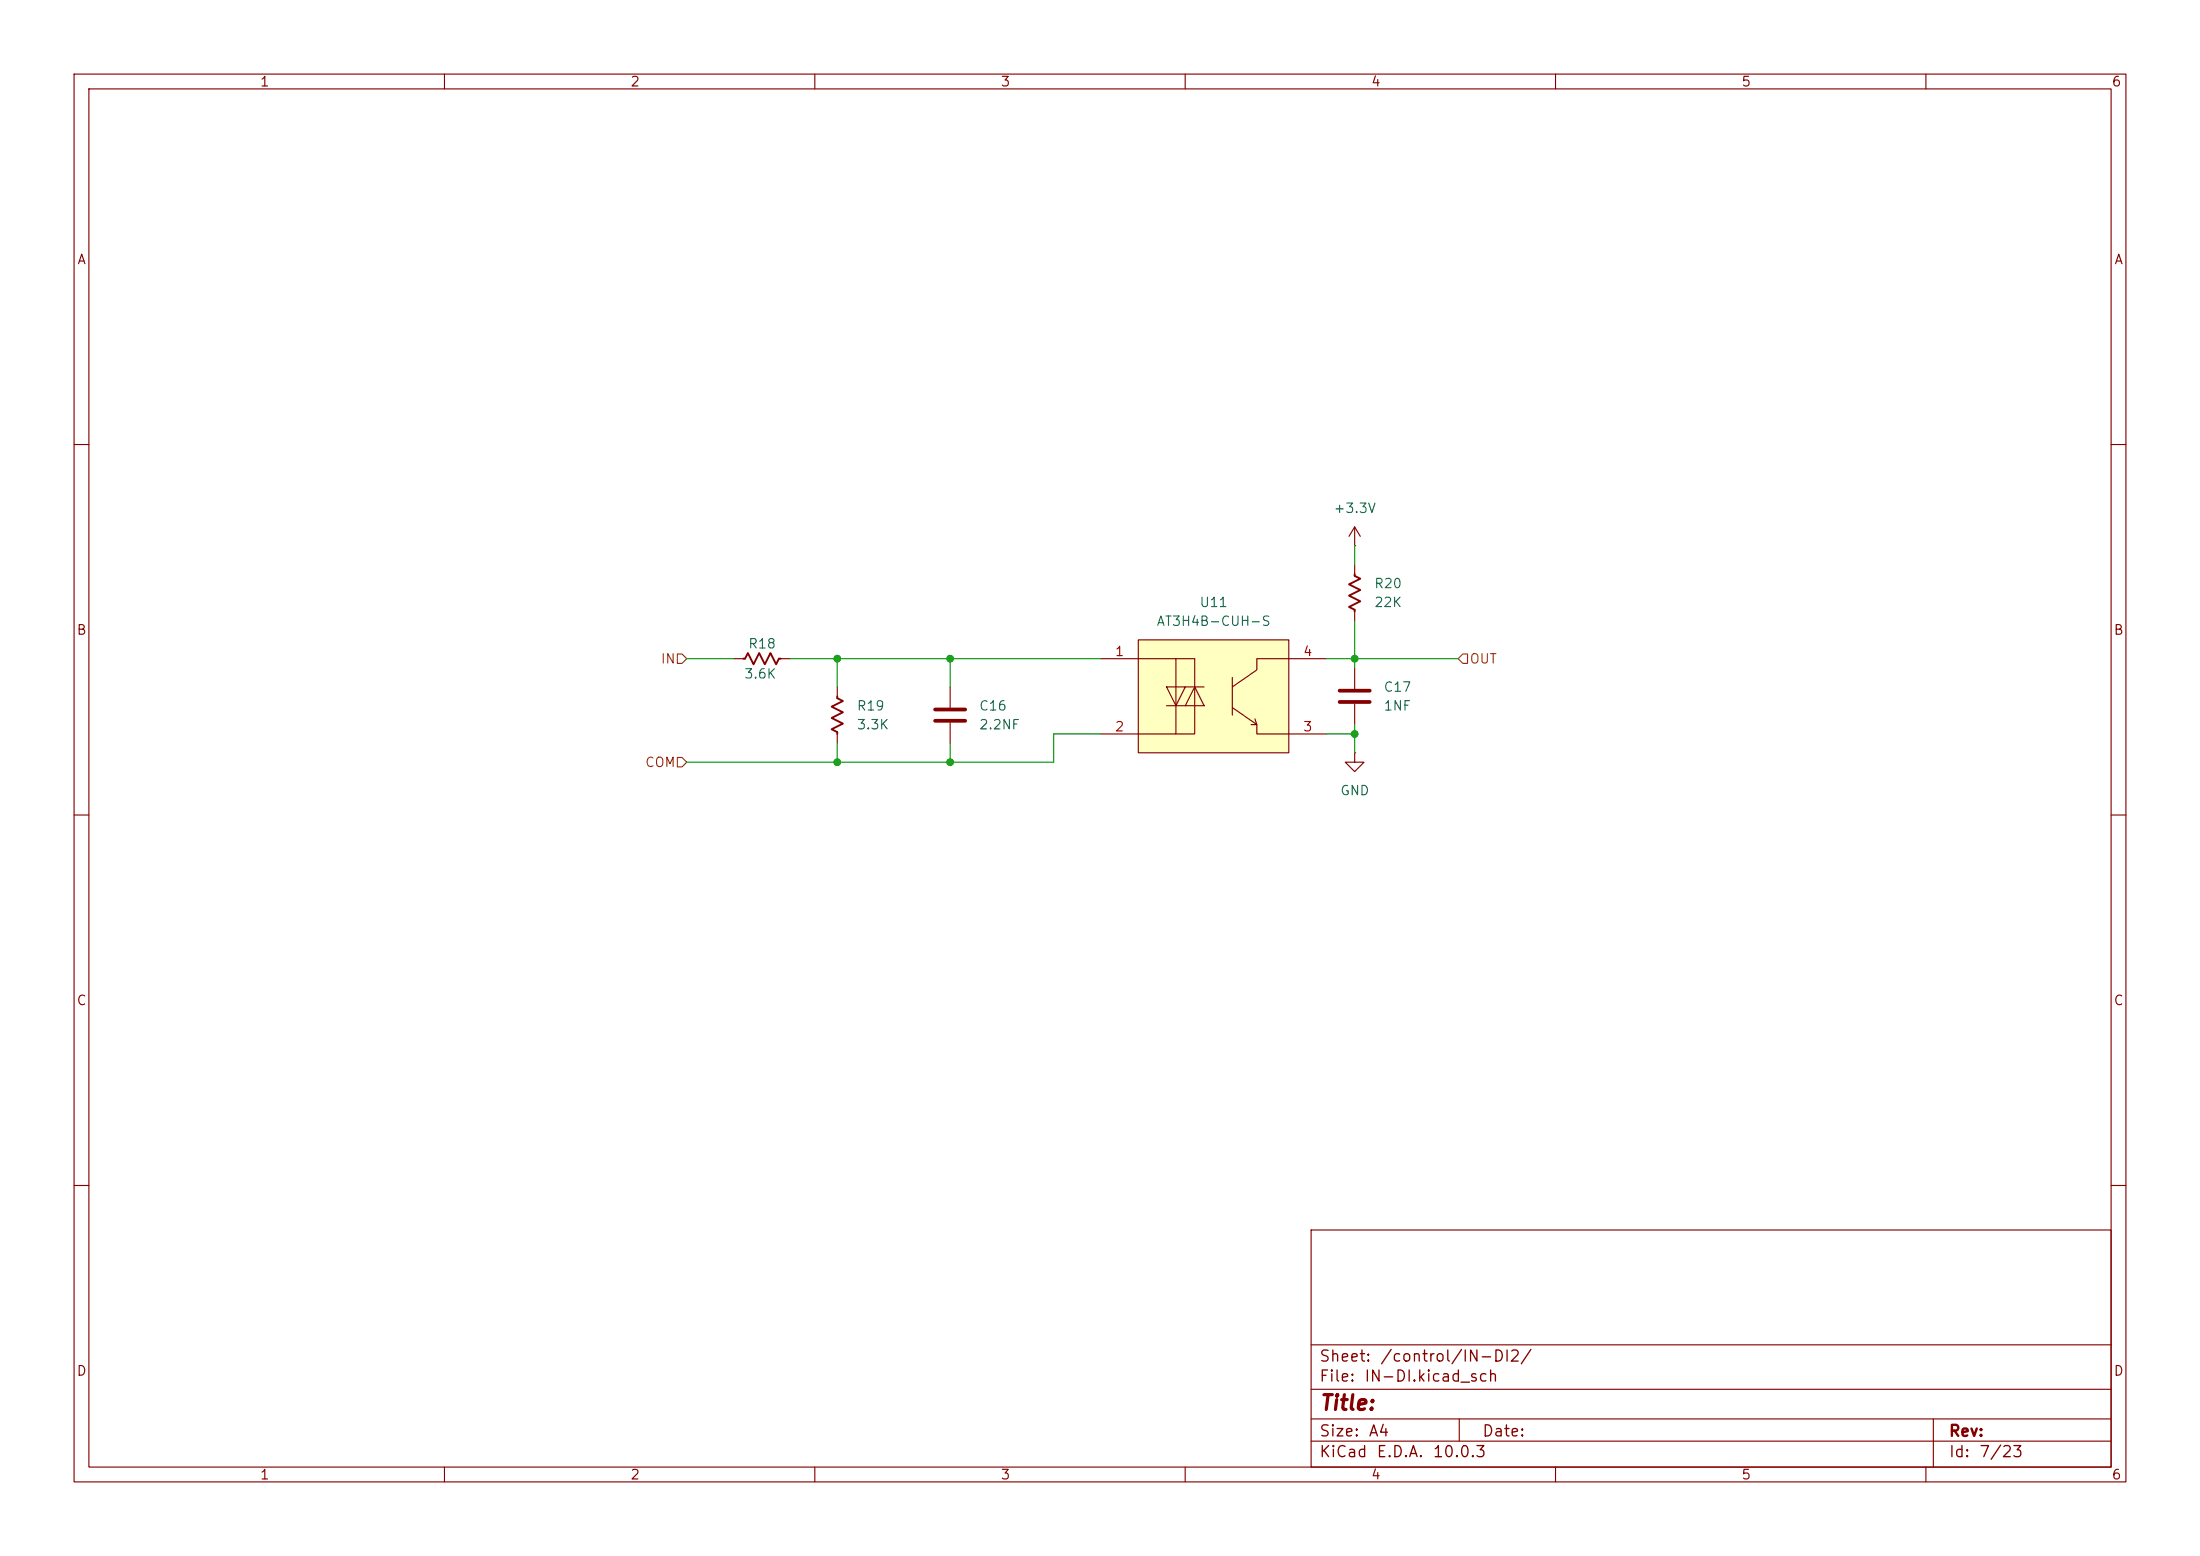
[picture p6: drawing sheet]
<svg xmlns="http://www.w3.org/2000/svg" width="297mm" height="210mm" viewBox="0 0 297 210" stroke-linecap="round" stroke-linejoin="round" font-family="sans-serif">
<g fill="none" stroke="#840000" stroke-width=".15">
<path d="M10 10h277v190h-277zM12 12h273v186h-273zM60 10v2M110 10v2M160 10v2M210 10v2M260 10v2M10 60h2M182.9 73.7h.1M182.9 71.1l-.8 1.3M182.9 71.1l.7 1.3M182.9 71.1v2.6"/>
<path d="M285 60h2M99.1 88.9h1.2M105.4 88.9h1.3M113 92.7v1.3M113 99.1v1.2M128.3 92.7v2.8M128.3 97.5v2.8M182.9 90.2v2.8M182.9 95v2.8M10 110h2M182.9 101.6v1.3h1.2l-1.2 1.2-1.3-1.2h1.3M182.9 101.6h.1"/>
<path d="M285 110h2M10 160h2M177 166h108v32h-108zM285 160h2M60 198v2M110 198v2M160 198v2M177 194.5h108M177 191.5h108M177 187.5h108M177 181.5h108M197 191.5v3"/>
<path d="M210 198v2M260 198v2M261 191.5v6.5"/>
</g>
<path d="M126.2 95.8h4.1M126.2 97.3h4.1M180.8 93.2h4.1M180.8 94.7h4.1" fill="none" stroke="#840000" stroke-width=".51"/>
<path d="M100.3 88.9h.3l.4-.8 .7 1.6 .8-1.6 .8 1.6 .7-1.6 .8 1.6 .4-.8h.2M113 94v.2l.8 .4-1.5 .8 1.5 .7-1.5 .8 1.5 .8-1.5 .7 .7 .4v.3" fill="none" stroke="#840000" stroke-width=".25"/>
<g fill="#ffffc2">
<path d="M153.7 86.4h20.3v15.2h-20.3z"/>
<path d="M157.5 92.7h2.5l-1.3 2.6z"/>
<path d="M161.3 92.7l1.3 2.6h-2.6z"/>
</g>
<g fill="none" stroke="#840000" stroke-width=".15">
<path d="M182.9 76.2v1.3M148.6 88.9h10.1v10.2h-10.1M153.7 86.4h20.3v15.2h-20.3zM157.5 92.7h2.5l-1.3 2.6zM157.5 95.3h2.5M158.7 88.9h2.6v10.2h-2.6M160 92.7h2.6M161.3 92.7l1.3 2.6h-2.6zM166.4 95.5l3.3 2.3-.3-.8M166.4 91.4v5.1M168.9 97.8h.8v1.3h9.4M179.1 88.9h-9.4v1.5l-3.3 2.3"/>
<path d="M182.9 82.6v1.2"/>
</g>
<path d="M182.9 77.5v.2l.7 .4-1.5 .8 1.5 .7-1.5 .8 1.5 .8-1.5 .7 .8 .4v.3" fill="none" stroke="#840000" stroke-width=".25"/>
<path d="M91.4 88.3h.7l.6 .6-.6 .6h-.7zM197.5 88.3h.6v1.2h-.6l-.7-.6zM91.4 102.2h.7l.6 .7-.6 .6h-.7z" fill="none" stroke="#725600" stroke-width=".15"/>
<path d="M182.9 73.7v2.5M92.7 88.9h6.4M106.7 88.9h41.9M113 88.9v3.8M128.3 88.9v3.8M148.6 99.1h-6.4v3.8h-49.5M179.1 88.9h17.7M179.1 99.1h3.8M182.9 83.8v6.4M182.9 97.8v3.8M113 100.3v2.6M128.3 100.3v2.6" fill="none" stroke="#009600" stroke-width=".15"/>
<g fill="#009600" stroke="#009600" stroke-width=".14">
<circle cx="182.9" cy="99.1" r=".46"/>
<circle cx="128.3" cy="88.9" r=".46"/>
<circle cx="113" cy="88.9" r=".46"/>
<circle cx="128.3" cy="102.9" r=".46"/>
<circle cx="113" cy="102.9" r=".46"/>
<circle cx="182.9" cy="88.9" r=".46"/>
</g>
<text font-size="2" fill="#840000" x="178" y="190.8">Title:</text>
<g font-size="1.5" fill="#840000">
<text x="178" y="184.2">Sheet:</text>
<text x="186.2" y="184.2">/control/IN-DI2/</text>
<text x="178" y="186.9">File:</text>
<text x="184.1" y="186.9">IN-DI.kicad_sch</text>
<text x="178" y="197.1">KiCad</text>
<text x="178" y="194.3">Size:</text>
<text x="184.7" y="194.3">A4</text>
<text x="185.7" y="197.1">E.D.A.</text>
<text x="193.3" y="197.1">10.0.3</text>
<text x="200" y="194.3">Date:</text>
<text x="263" y="194.3">Rev:</text>
<text x="263" y="197.1">Id:</text>
<text x="267.1" y="197.1">7/23</text>
</g>
<g font-size="1.3" fill="#840000">
<text x="35" y="12">1</text>
<text x="85" y="12">2</text>
<text x="135" y="12">3</text>
<text x="185" y="12">4</text>
<text x="235" y="12">5</text>
<text x="285" y="12">6</text>
<text x="10.3" y="36">A</text>
<text x="285.3" y="36">A</text>
<text x="10.3" y="86">B</text>
<text x="285.3" y="86">B</text>
<text x="10.3" y="136">C</text>
<text x="285.3" y="136">C</text>
<text x="10.3" y="186">D</text>
<text x="285.3" y="186">D</text>
<text x="35" y="200">1</text>
<text x="85" y="200">2</text>
<text x="135" y="200">3</text>
<text x="185" y="200">4</text>
<text x="235" y="200">5</text>
<text x="285" y="200">6</text>
</g>
<g font-size="1.3" fill="#006464">
<text x="179.9" y="69.6">+3.3V</text>
<text x="161.9" y="82.3">U11</text>
<text x="185.4" y="79.7">R20</text>
<text x="185.4" y="82.3">22K</text>
<text x="100.9" y="87.8">R18</text>
<text x="156" y="84.8">AT3H4B-CUH-S</text>
<text x="100.4" y="91.9">3.6K</text>
<text x="186.7" y="93.7">C17</text>
<text x="115.6" y="96.2">R19</text>
<text x="115.6" y="98.8">3.3K</text>
<text x="132.1" y="98.8">2.2NF</text>
<text x="132.1" y="96.2">C16</text>
<text x="186.7" y="96.2">1NF</text>
<text x="180.8" y="107.7">GND</text>
</g>
<g font-size="1.3" fill="#725600">
<text x="89.1" y="89.9">IN</text>
<text x="198.3" y="89.9">OUT</text>
<text x="87" y="103.8">COM</text>
</g>
<g font-size="1.3" fill="#a90000">
<text x="150.4" y="88.9">1</text>
<text x="175.8" y="88.9">4</text>
<text x="150.4" y="99">2</text>
<text x="175.8" y="99">3</text>
</g>
</svg>
